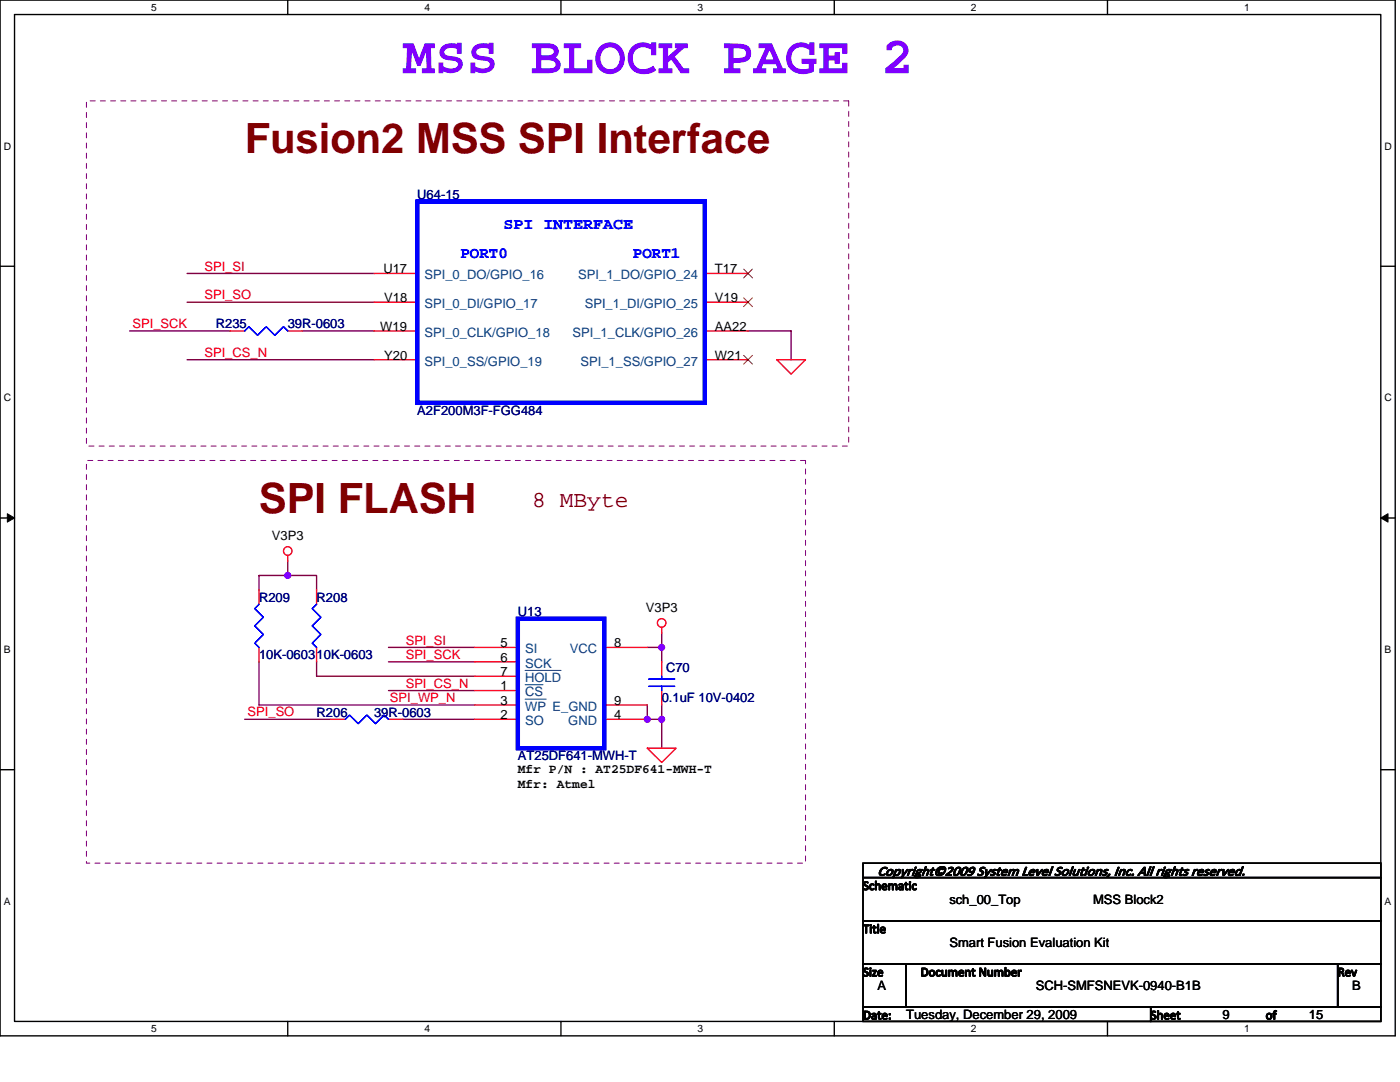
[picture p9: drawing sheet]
<svg xmlns="http://www.w3.org/2000/svg" width="279mm" height="216mm" viewBox="0 0 279 216" stroke-linecap="round" stroke-linejoin="round" font-family="sans-serif">
<path d="M0 0h278.4v206.7h-278.4zM2.9 2.9h272.7v200.9h-272.7z" fill="none" stroke="#000" stroke-width=".28"/>
<g fill="#fff">
<path d="M30.2 .3h1.1v2.3h-1.1z"/>
<path d="M30.2 204.1h1.1v2.3h-1.1z"/>
</g>
<path d="M57.4 0v2.9M57.4 203.8v2.9" fill="none" stroke="#000" stroke-width=".28"/>
<g fill="#fff">
<path d="M84.7 .3h1.1v2.3h-1.1z"/>
<path d="M84.7 204.1h1.1v2.3h-1.1z"/>
</g>
<path d="M112 0v2.9M112 203.8v2.9" fill="none" stroke="#000" stroke-width=".28"/>
<g fill="#fff">
<path d="M139.2 .3h1.2v2.3h-1.2z"/>
<path d="M139.2 204.1h1.2v2.3h-1.2z"/>
</g>
<path d="M166.5 0v2.9M166.5 203.8v2.9" fill="none" stroke="#000" stroke-width=".28"/>
<g fill="#fff">
<path d="M193.8 .3h1.1v2.3h-1.1z"/>
<path d="M193.8 204.1h1.1v2.3h-1.1z"/>
</g>
<path d="M221 0v2.9M221 203.8v2.9" fill="none" stroke="#000" stroke-width=".28"/>
<g fill="#fff">
<path d="M248.3 .3h1.1v2.3h-1.1z"/>
<path d="M248.3 204.1h1.1v2.3h-1.1z"/>
<path d="M.7 28h1.5v2.3h-1.5z"/>
<path d="M276.3 28h1.5v2.3h-1.5z"/>
<path d="M.7 78.2h1.5v2.3h-1.5z"/>
<path d="M276.3 78.2h1.5v2.3h-1.5z"/>
</g>
<path d="M0 53.1h2.9M275.6 53.1h2.8" fill="none" stroke="#000" stroke-width=".28"/>
<g fill="#fff">
<path d="M.7 128.5h1.4v2.2h-1.4z"/>
<path d="M276.3 128.5h1.4v2.2h-1.4z"/>
</g>
<path d="M0 103.4h2.9M275.6 103.4h2.8" fill="none" stroke="#000" stroke-width=".28"/>
<path d="M1.5 102.5l1.4 .9-1.4 .8zM275.6 103.4l1.4-.9v1.7z" fill="#000" stroke="#000" stroke-width=".2"/>
<g fill="#fff">
<path d="M.7 178.7h1.4v2.3h-1.4z"/>
<path d="M276.3 178.7h1.4v2.3h-1.4z"/>
</g>
<path d="M0 153.6h2.9M275.6 153.6h2.8M172.2 175.1h103.4v8.6h-103.4zM172.2 172.2h103.4v2.9h-103.4zM172.2 183.7h103.4v8.6h-103.4zM172.2 192.3h8.6v8.6h-8.6zM180.8 192.3h86.2v8.6h-86.2zM267 192.3h8.6v8.6h-8.6zM172.2 200.9h57.4v2.9h-57.4zM229.6 200.9h46v2.9h-46z" fill="none" stroke="#000" stroke-width=".28"/>
<g fill="none" stroke="#800040" stroke-width=".28">
<path d="M37.3 54.6h37.4M25.9 66h20.1M37.3 71.8h37.4M37.3 60.3h37.4M60.3 66h14.4M149.3 66h8.6v5.8M57.4 114.8h5.8v2.9M57.4 114.8h-5.7v2.9M57.4 112v2.8M51.7 132.1v8.6h43M63.2 132.1v2.8h31.5M77.5 137.8h17.2"/>
<path d="M77.5 132.1h17.2M77.5 129.2h17.2M129.2 129.2h2.9v2.9M132.1 126.3v2.9M48.8 143.5h17.2M80.4 143.5h14.3M129.2 140.7v2.8h2.9M132.1 140.7v8.6"/>
</g>
<g fill="#f0f" stroke="#f0f" stroke-width=".28">
<circle cx="132" cy="143.5" r=".57"/>
<circle cx="132" cy="129.2" r=".57"/>
<circle cx="57.4" cy="114.8" r=".57"/>
<circle cx="129.2" cy="143.5" r=".57"/>
</g>
<g fill="none" stroke="#f00" stroke-width=".28">
<path d="M74.7 54.6h8.6M140.7 54.6h8.6M46 66h2.8M57.4 66h2.9M74.7 71.8h8.6M74.7 60.3h8.6M74.7 66h8.6M140.7 71.8h8.6M140.7 60.3h8.6M140.7 66h8.6M155 71.8h5.8l-2.9 2.9zM51.7 117.7v2.9"/>
<path d="M57.4 110.8v1.2M63.2 117.7v2.9M51.7 129.2v2.9M63.2 129.2v2.9M94.7 129.2h8.7M94.7 132.1h8.7M94.7 134.9h8.7M94.7 137.8h8.7M120.6 129.2h8.6M132.1 125.2v1.1M132.1 132.1v2.8M132.1 137.8v2.9"/>
<path d="M66 143.5h2.9M77.5 143.5h2.9M94.7 140.7h8.7M94.7 143.5h8.7M120.6 140.7h8.6M120.6 143.5h8.6M129.2 149.3h5.7l-2.8 2.8z"/>
<circle cx="57.4" cy="109.9" r=".85"/>
<circle cx="132" cy="124.3" r=".86"/>
</g>
<path d="M17.3 20.1h152.1v68.9h-152.1zM17.3 91.9h143.5v80.3h-143.5z" fill="none" stroke="#800080" stroke-width=".2" stroke-dasharray="1 1 1 1 1 1 1 1"/>
<path d="M148.4 53.7l1.8 1.8M148.4 59.4l1.8 1.8M150.2 53.7l-1.8 1.8M150.2 59.4l-1.8 1.8M148.4 70.9l1.8 1.8M150.2 70.9l-1.8 1.8" fill="none" stroke="#804000" stroke-width=".2"/>
<path d="M83.3 40.2h57.4v40.2h-57.4zM103.4 123.4h17.2v25.9h-17.2z" fill="none" stroke="#00f" stroke-width=".85"/>
<path d="M48.8 66l.9-.8 1.7 1.7 1.7-1.7 1.7 1.7 1.8-1.7 .8 .8M51.7 120.6l-.9 .8 1.8 1.8-1.8 1.7 1.8 1.7-1.8 1.7 .9 .9M63.2 120.6l-.9 .8 1.7 1.8-1.7 1.7 1.7 1.7-1.7 1.7 .9 .9M129.5 136.9h5.1M129.5 135.5h5.1M132.1 134.9v.6M132.1 136.9v.9M68.9 143.5l.9-.8 1.7 1.7 1.7-1.7 1.8 1.7 1.7-1.7 .8 .8" fill="none" stroke="#00f" stroke-width=".28"/>
<path d="M104.8 133.8h7.2M104.8 136.6h3.6M104.8 139.5h4.2" fill="none" stroke="#004080" stroke-width=".2"/>
<text font-size="10.6" fill="#8000ff" x="80.4" y="14.6">MSS BLOCK PAGE 2</text>
<g font-size="8.3" fill="#800000">
<text x="48.8" y="30.5">Fusion2 MSS SPI Interface</text>
<text x="51.7" y="102.3">SPI FLASH</text>
</g>
<text font-size="4.6" fill="#800000" x="106.2" y="101.3">8 MByte</text>
<g font-size="3.2" fill="#00f">
<text x="100.5" y="45.7">SPI INTERFACE</text>
<text x="91.9" y="51.5">PORT0</text>
<text x="126.3" y="51.5">PORT1</text>
</g>
<text font-size="2.8" x="175.1" y="174.7">Copyright©2009 System Level Solutions, Inc. All rights reserved.</text>
<g font-size="2.6" fill="#000080">
<text x="83.3" y="39.7">U64-15</text>
<text x="43.1" y="65.5">R235</text>
<text x="57.4" y="65.5">39R-0603</text>
<text x="83.3" y="82.7">A2F200M3F-FGG484</text>
<text x="51.7" y="120">R209</text>
<text x="63.2" y="120">R208</text>
<text x="103.4" y="122.9">U13</text>
<text x="51.7" y="131.5">10K-0603</text>
<text x="63.2" y="131.5">10K-0603</text>
<text x="132.9" y="134.1">C70</text>
<text x="63.2" y="143">R206</text>
<text x="74.7" y="143">39R-0603</text>
<text x="132.1" y="140.1">0.1uF 10V-0402</text>
<text x="103.4" y="151.6">AT25DF641-MWH-T</text>
</g>
<g font-size="2.6" fill="#f00">
<text x="40.8" y="54">SPI_SI</text>
<text x="40.8" y="59.7">SPI_SO</text>
<text x="26.4" y="65.5">SPI_SCK</text>
<text x="40.8" y="71.2">SPI_CS_N</text>
<text x="81" y="131.5">SPI_SCK</text>
<text x="81" y="128.6">SPI_SI</text>
<text x="81" y="137.2">SPI_CS_N</text>
<text x="49.4" y="143">SPI_SO</text>
<text x="77.8" y="140.1">SPI_WP_N</text>
</g>
<g font-size="2.6">
<text x="76.5" y="54.5">U17</text>
<text x="142.7" y="54.5">T17</text>
<text x="76.7" y="60.3">V18</text>
<text x="142.7" y="60.3">V19</text>
<text x="75.9" y="66">W19</text>
<text x="76.7" y="71.8">Y20</text>
<text x="142.7" y="71.8">W21</text>
<text x="142.7" y="66">AA22</text>
<text x="54.3" y="107.7">V3P3</text>
<text x="128.9" y="122">V3P3</text>
<text x="99.9" y="129.2">5</text>
<text x="122.6" y="129.2">8</text>
<text x="99.9" y="134.9">7</text>
<text x="99.9" y="137.8">1</text>
<text x="99.9" y="132">6</text>
<text x="99.9" y="140.7">3</text>
<text x="99.9" y="143.5">2</text>
<text x="122.6" y="143.5">4</text>
<text x="122.6" y="140.7">9</text>
<text x="103.4" y="154.3">Mfr P/N : AT25DF641-MWH-T</text>
<text x="103.4" y="157.2">Mfr: Atmel</text>
<text x="172.2" y="177.6">Schematic</text>
<text x="189.5" y="180.3">sch_00_Top</text>
<text x="218.2" y="180.3">MSS Block2</text>
<text x="172.2" y="186.2">Title</text>
<text x="189.5" y="188.9">Smart Fusion Evaluation Kit</text>
<text x="172.2" y="194.8">Size</text>
<text x="175.1" y="197.5">A</text>
<text x="183.7" y="194.8">Document Number</text>
<text x="206.7" y="197.5">SCH-SMFSNEVK-0940-B1B</text>
<text x="267" y="194.8">Rev</text>
<text x="269.8" y="197.5">B</text>
<text x="172.2" y="203.4">Date:</text>
<text x="180.8" y="203.3">Tuesday, December 29, 2009</text>
<text x="229.6" y="203.4">Sheet</text>
<text x="244" y="203.3">9</text>
<text x="252.6" y="203.4">of</text>
<text x="261.2" y="203.3">15</text>
</g>
<g font-size="2.6" fill="#004080">
<text x="84.7" y="55.7">SPI_0_DO/GPIO_16</text>
<text x="115.4" y="55.7">SPI_1_DO/GPIO_24</text>
<text x="84.7" y="61.5">SPI_0_DI/GPIO_17</text>
<text x="116.7" y="61.5">SPI_1_DI/GPIO_25</text>
<text x="84.7" y="67.2">SPI_0_CLK/GPIO_18</text>
<text x="114.3" y="67.2">SPI_1_CLK/GPIO_26</text>
<text x="84.7" y="72.9">SPI_0_SS/GPIO_19</text>
<text x="115.8" y="72.9">SPI_1_SS/GPIO_27</text>
<text x="104.8" y="130.3">SI</text>
<text x="113.7" y="130.3">VCC</text>
<text x="104.8" y="133.2">SCK</text>
<text x="104.8" y="136.1">HOLD</text>
<text x="104.8" y="139">CS</text>
<text x="104.8" y="141.8">WP E_GND</text>
<text x="104.8" y="144.7">SO</text>
<text x="113.4" y="144.7">GND</text>
</g>
<g font-size="2">
<text x="30.2" y="2.2">5</text>
<text x="84.7" y="2.2">4</text>
<text x="139.2" y="2.2">3</text>
<text x="193.8" y="2.2">2</text>
<text x="248.3" y="2.2">1</text>
<text x=".7" y="29.8">D</text>
<text x="276.3" y="29.8">D</text>
<text x=".7" y="80.1">C</text>
<text x="276.3" y="80.1">C</text>
<text x=".7" y="130.3">B</text>
<text x="276.3" y="130.3">B</text>
<text x=".7" y="180.5">A</text>
<text x="276.3" y="180.5">A</text>
<text x="30.2" y="206">5</text>
<text x="84.7" y="206">4</text>
<text x="139.2" y="206">3</text>
<text x="193.8" y="206">2</text>
<text x="248.3" y="206">1</text>
</g>
</svg>
